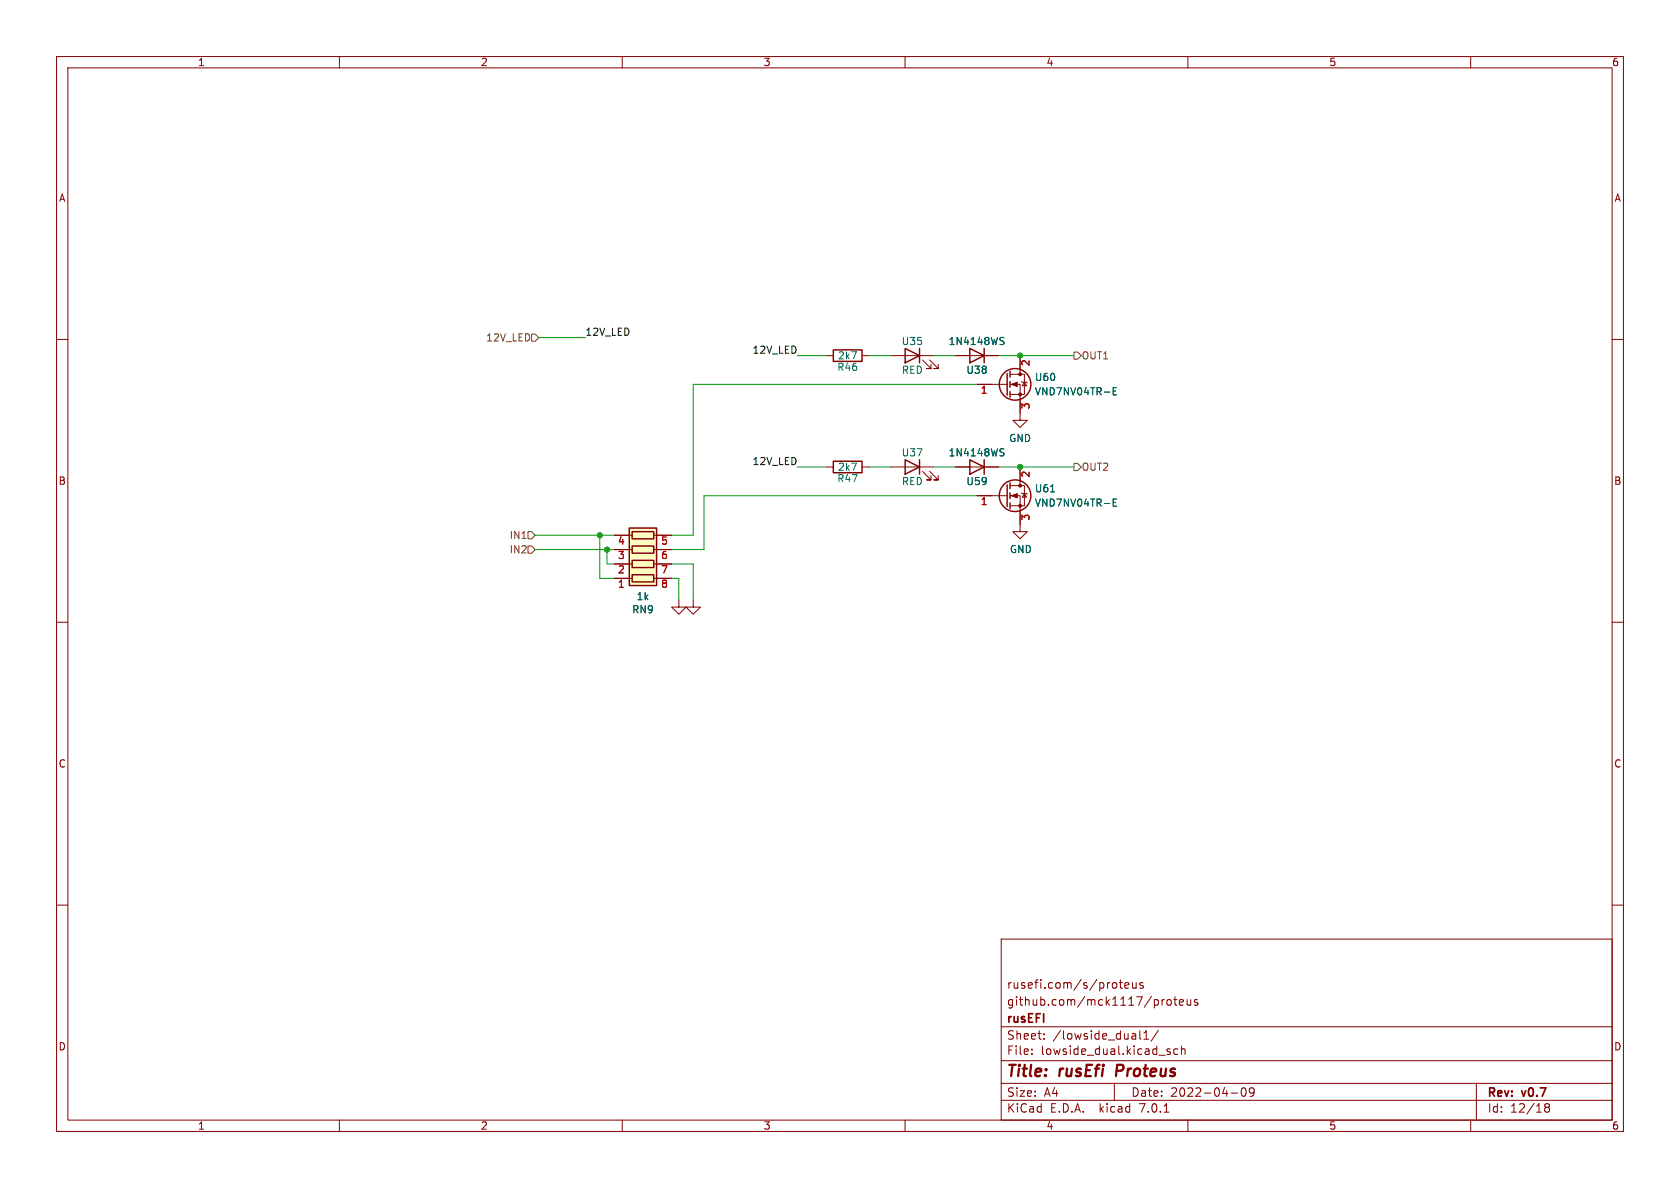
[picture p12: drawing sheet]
<svg xmlns="http://www.w3.org/2000/svg" width="297mm" height="210mm" viewBox="0 0 297 210" stroke-linecap="round" stroke-linejoin="round" font-family="sans-serif">
<g fill="none" stroke="#840000" stroke-width=".18">
<path d="M10 10h277v190h-277zM12 12h273v186h-273zM60 10v2M110 10v2M160 10v2M210 10v2M260 10v2M10 60h2M285 60h2M146 62.9h1.3M152.4 62.9h1.3M157.5 62.9h7.6"/>
<path d="M163.1 63.6l1.5 1.6h-.8h.8v-.8M164.3 63.6l1.6 1.6h-.8h.8v-.8M168.9 62.9h7.6M172.7 67.9h5.4M178.6 67.9h1.7v6.4h1.3l-1.3 1.3-1.2-1.3h1.2M178.6 66.2h2.5v3.5h-2.5M180.3 62.9v3.3M180.6 67.4l.1 .2h.8l.1 .1M181.1 67.6l.4 .6h-.8zM108.6 99.7h3.2M108.6 97.2h3.2M108.6 94.6h3.2"/>
<path d="M115.6 99.7h3.1M115.6 97.2h3.1M115.6 94.6h3.1M146 82.6h1.3M152.4 82.6h1.3M157.5 82.6h7.6M163.1 83.3l1.5 1.5h-.8h.8v-.7M164.3 83.3l1.6 1.5h-.8h.8v-.7M168.9 82.6h7.6M172.7 87.6h5.4M178.6 87.6h1.7v6.4h1.3l-1.3 1.3-1.2-1.3h1.2M178.6 85.9h2.5v3.5h-2.5"/>
<path d="M180.3 82.6v3.3M180.6 87.1l.1 .1h.8l.1 .2M181.1 87.2l.4 .7h-.8zM10 110h2M108.6 102.2h3.2M115.6 102.2h3.1M120 106v1.3h1.3l-1.3 1.3-1.3-1.3h1.3M122.6 106v1.3h1.2l-1.2 1.3-1.3-1.3h1.3M285 110h2M10 160h2M285 160h2M177 166h108v32h-108z"/>
<path d="M197.9 173.7h.5M198.1 173.2v1.3l.3 .2M198.9 174.2l.7-.1-.1-.3-.4-.1-.2 .2v.7h.6M200.2 173.7l.1 .9 .3 .1 .3-.1M200.9 173.7v1M202.1 173.8l-.4-.1-.2 .2 .1 .2 .5 .2v.3h-.6M205.9 176.7l-.3 .1-.2 .2M206.4 176.8l.2-.1 .4 .1 .1 .6-.2 .2-.3 .1-.2-.1zM207.5 176.7h.6M207.7 176.2v1.3l.4 .2M208.5 177.2l.7-.1-.1-.3-.4-.1-.2 .2 .1 .7h.5M209.9 176.7v.9l.4 .1 .2-.1"/>
<path d="M210.5 176.7v1M211.7 176.8l-.3-.1-.3 .2 .1 .2 .5 .2v.3h-.6M60 198v2M110 198v2M160 198v2M177 194.5h108M177 191.5h108M177 187.5h108M177 181.5h108M182.4 186.3v.1M182.4 185.5v.1M184.6 183.6v.1"/>
<path d="M184.6 182.8v.1M197 191.5v3M201.5 182.2v1.3l.2 .2M202.2 183.7h.9M202.2 182.6l.4-.4v1.5M204.8 182.1l-1.3 2M205.8 196.6h.8M206.5 185.9l.4 .1v.2l-.2 .2h-.3M206.5 185.4l.4 .1M208.2 185.5l-.4-.1-.3 .3v.4l.1 .2h.6M208.9 185.5l.2-.1 .3 .1 .1 .9M208.9 184.9v1.5"/>
<path d="M210 198v2M217.6 193.2h1.2M219.6 192.4l.2-.1a.81 .81 0 0 1 .6 .6 .81 .81 0 0 1-.3 .8l-.2 .1a.81 .81 0 0 1-.6-.6 .81 .81 0 0 1 .3-.8zM221.7 192.9l-.3 .3h-.4l-.1-.3 .1-.5 .4-.1 .2 .1a.99 .99 0 0 1-.3 1.4h-.3M260 198v2M261 191.5v6.5M273.4 195.7l-.3 .3v.5l.3 .1 .4-.1 .1-.2v-.4l-.3-.2M273.4 195.7l-.3-.2 .3-.4 .4 .1 .1 .2-.3 .3M273.4 195.7h.2"/>
</g>
<g fill="none" stroke="#840000" stroke-width=".25">
<path d="M147.3 61.8h5.1v2.1h-5.1zM160 61.6l2.6 1.3-2.6 1.2zM162.6 61.6v2.5M171.4 61.6l2.6 1.3-2.6 1.2zM174 61.6v2.5M178.1 66v3.9M178.6 65.7v1M178.6 67.4v1.1M178.6 69.2v1M111.3 93.3h4.8v10.2h-4.8zM111.8 99.1h3.8v1.2h-3.8zM111.8 96.5h3.8v1.3h-3.8z"/>
<path d="M111.8 94h3.8v1.3h-3.8zM147.3 81.5h5.1v2.1h-5.1zM160 81.3l2.6 1.3-2.6 1.2zM162.6 81.3v2.5M171.4 81.3l2.6 1.3-2.6 1.2zM174 81.3v2.5M178.1 85.7v3.8M178.6 85.3v1.1M178.6 87.1v1M178.6 88.9v1M111.8 101.6h3.8v1.3h-3.8z"/>
<circle cx="179.5" cy="67.9" r="2.79"/>
<circle cx="179.5" cy="87.6" r="2.79"/>
</g>
<g fill="#840000" stroke="#840000" stroke-width=".18">
<path d="M178.8 67.9l1-.3v.7z"/>
<path d="M178.8 87.6l1-.4v.8z"/>
<circle cx="180.3" cy="69.7" r=".25"/>
<circle cx="180.3" cy="66.2" r=".25"/>
<circle cx="180.3" cy="89.4" r=".25"/>
<circle cx="180.3" cy="85.9" r=".25"/>
</g>
<path d="M177 59.6l.5 .1M177 60.2l.4 .2 .1 .3-.2 .2h-.3M177 79.9l.4 .2 .1 .3-.2 .2h-.3M177 79.3l.5 .1M196.8 69.1h.4M197.4 68.5h-.6v1.3h.6M185.7 86.9h.8M196.8 88.8h.4M197.4 88.2h-.6v1.3h.6" fill="none" stroke="#006464" stroke-width=".18"/>
<path d="M111.3 93.3h4.8v10.2h-4.8z" fill="#ffffc2" stroke="#ffffc2" stroke-width=".18"/>
<path d="M94 59.1h.6l.6 .6-.6 .6h-.6zM189.9 62.2h.6l.6 .7-.6 .6h-.6zM92.3 95.2h.7M93.3 96.5h.7l.6 .7-.6 .6h-.7zM93.3 94h.7l.6 .6-.6 .7h-.7zM189.9 81.9h.6l.6 .7-.6 .6h-.6z" fill="none" stroke="#725600" stroke-width=".18"/>
<g fill="none" stroke="#009600" stroke-width=".18">
<path d="M95.2 59.7h8.3M141 62.9h5M153.7 62.9h3.8M165.1 62.9h3.8M172.7 67.9h-50.1v26.7h-3.9M176.5 62.9h13.4M94.6 94.6h14M94.6 97.2h14M106 94.6v7.6h2.6M107.3 97.2v2.5h1.3M118.7 99.7h3.9v6.3M141 82.6h5"/>
<path d="M153.7 82.6h3.8M165.1 82.6h3.8M172.7 87.6h-48.2v9.6h-5.8M176.5 82.6h13.4M118.7 102.2h1.3v3.8"/>
</g>
<g fill="#009600" stroke="#009600" stroke-width=".18">
<circle cx="107.3" cy="97.2" r=".46"/>
<circle cx="106" cy="94.6" r=".46"/>
<circle cx="180.3" cy="62.9" r=".46"/>
<circle cx="180.3" cy="82.6" r=".46"/>
</g>
<g font-size="2.8" fill="#840000">
<text x="178" y="190.8">Title:</text>
<text x="187.4" y="190.8">rusEfi</text>
<text x="198" y="190.8">Proteus</text>
</g>
<g font-size="2.1" fill="#840000">
<text x="178" y="177.9">github.com/mck1117/proteus</text>
<text x="178" y="174.9">rusefi.com/s/proteus</text>
<text x="178" y="183.9">Sheet:</text>
<text x="178" y="181.1">rusEFI</text>
<text x="186.2" y="183.9">/lowside_dual1/</text>
<text x="178" y="186.6">File:</text>
<text x="184" y="186.6">lowside_dual.kicad_sch</text>
<text x="178" y="196.8">KiCad</text>
<text x="178" y="194">Size:</text>
<text x="184.6" y="194">A4</text>
<text x="185.7" y="196.8">E.D.A.</text>
<text x="194.4" y="196.8">kicad</text>
<text x="200" y="194">Date:</text>
<text x="201.5" y="196.8">7.0.1</text>
<text x="206.9" y="194">2022-04-09</text>
<text x="263" y="194.2">Rev:</text>
<text x="263" y="196.8">Id:</text>
<text x="267" y="196.8">12/18</text>
<text x="269.2" y="194.2">v0.7</text>
</g>
<g font-size="1.8" fill="#840000">
<text x="35" y="11.8">1</text>
<text x="85" y="11.8">2</text>
<text x="135" y="11.8">3</text>
<text x="185" y="11.8">4</text>
<text x="235" y="11.8">5</text>
<text x="285" y="11.8">6</text>
<text x="10.4" y="35.8">A</text>
<text x="285.4" y="35.8">A</text>
<text x="10.3" y="85.8">B</text>
<text x="285.3" y="85.8">B</text>
<text x="10.3" y="135.8">C</text>
<text x="285.3" y="135.8">C</text>
<text x="10.3" y="185.8">D</text>
<text x="285.3" y="185.8">D</text>
<text x="35" y="199.8">1</text>
<text x="85" y="199.8">2</text>
<text x="135" y="199.8">3</text>
<text x="185" y="199.8">4</text>
<text x="235" y="199.8">5</text>
<text x="285" y="199.8">6</text>
</g>
<g font-size="1.8" fill="#0f0f0f">
<text x="103.5" y="59.4">12V_LED</text>
<text x="132.9" y="62.6">12V_LED</text>
<text x="132.9" y="82.3">12V_LED</text>
</g>
<g font-size="1.8" fill="#725600">
<text x="85.8" y="60.5">12V_LED</text>
<text x="191.2" y="63.7">OUT1</text>
<text x="191.2" y="83.4">OUT2</text>
<text x="90" y="95.4">IN1</text>
<text x="90" y="98">IN2</text>
</g>
<g font-size="1.8" fill="#006464">
<text x="148" y="65.7">R46</text>
<text x="148.1" y="63.7">2k7</text>
<text x="159.4" y="61.2">U35</text>
<text x="167.6" y="61.2">1N4148WS</text>
<text x="159.4" y="66.2">RED</text>
<text x="170.8" y="66.2">U38</text>
<text x="182.9" y="67.5">U60</text>
<text x="182.9" y="70">VND7NV04TR-E</text>
<text x="148.1" y="83.4">2k7</text>
<text x="159.4" y="80.8">U37</text>
<text x="167.6" y="80.8">1N4148WS</text>
<text x="178.3" y="78.3">GND</text>
<text x="148" y="85.4">R47</text>
<text x="159.4" y="85.9">RED</text>
<text x="170.8" y="85.9">U59</text>
<text x="182.9" y="87.2">U61</text>
<text x="182.9" y="89.7">VND7NV04TR-E</text>
<text x="178.5" y="97.9">GND</text>
<text x="112.5" y="106.3">1k</text>
<text x="111.7" y="108.6">RN9</text>
</g>
<g font-size="1.8" fill="#a90000">
<text x="182.2" y="64.8" transform="rotate(-90 182.2 64.8)">2</text>
<text x="173.3" y="69.9">1</text>
<text x="182.2" y="72.4" transform="rotate(-90 182.2 72.4)">3</text>
<text x="173.3" y="89.5">1</text>
<text x="182.2" y="84.5" transform="rotate(-90 182.2 84.5)">2</text>
<text x="182.2" y="92.1" transform="rotate(-90 182.2 92.1)">3</text>
<text x="109.2" y="101.6">2</text>
<text x="109.2" y="99.1">3</text>
<text x="109.2" y="96.5">4</text>
<text x="116.8" y="96.5">5</text>
<text x="116.8" y="99.1">6</text>
<text x="116.8" y="101.6">7</text>
<text x="109.2" y="104.1">1</text>
<text x="116.8" y="104.1">8</text>
</g>
</svg>
